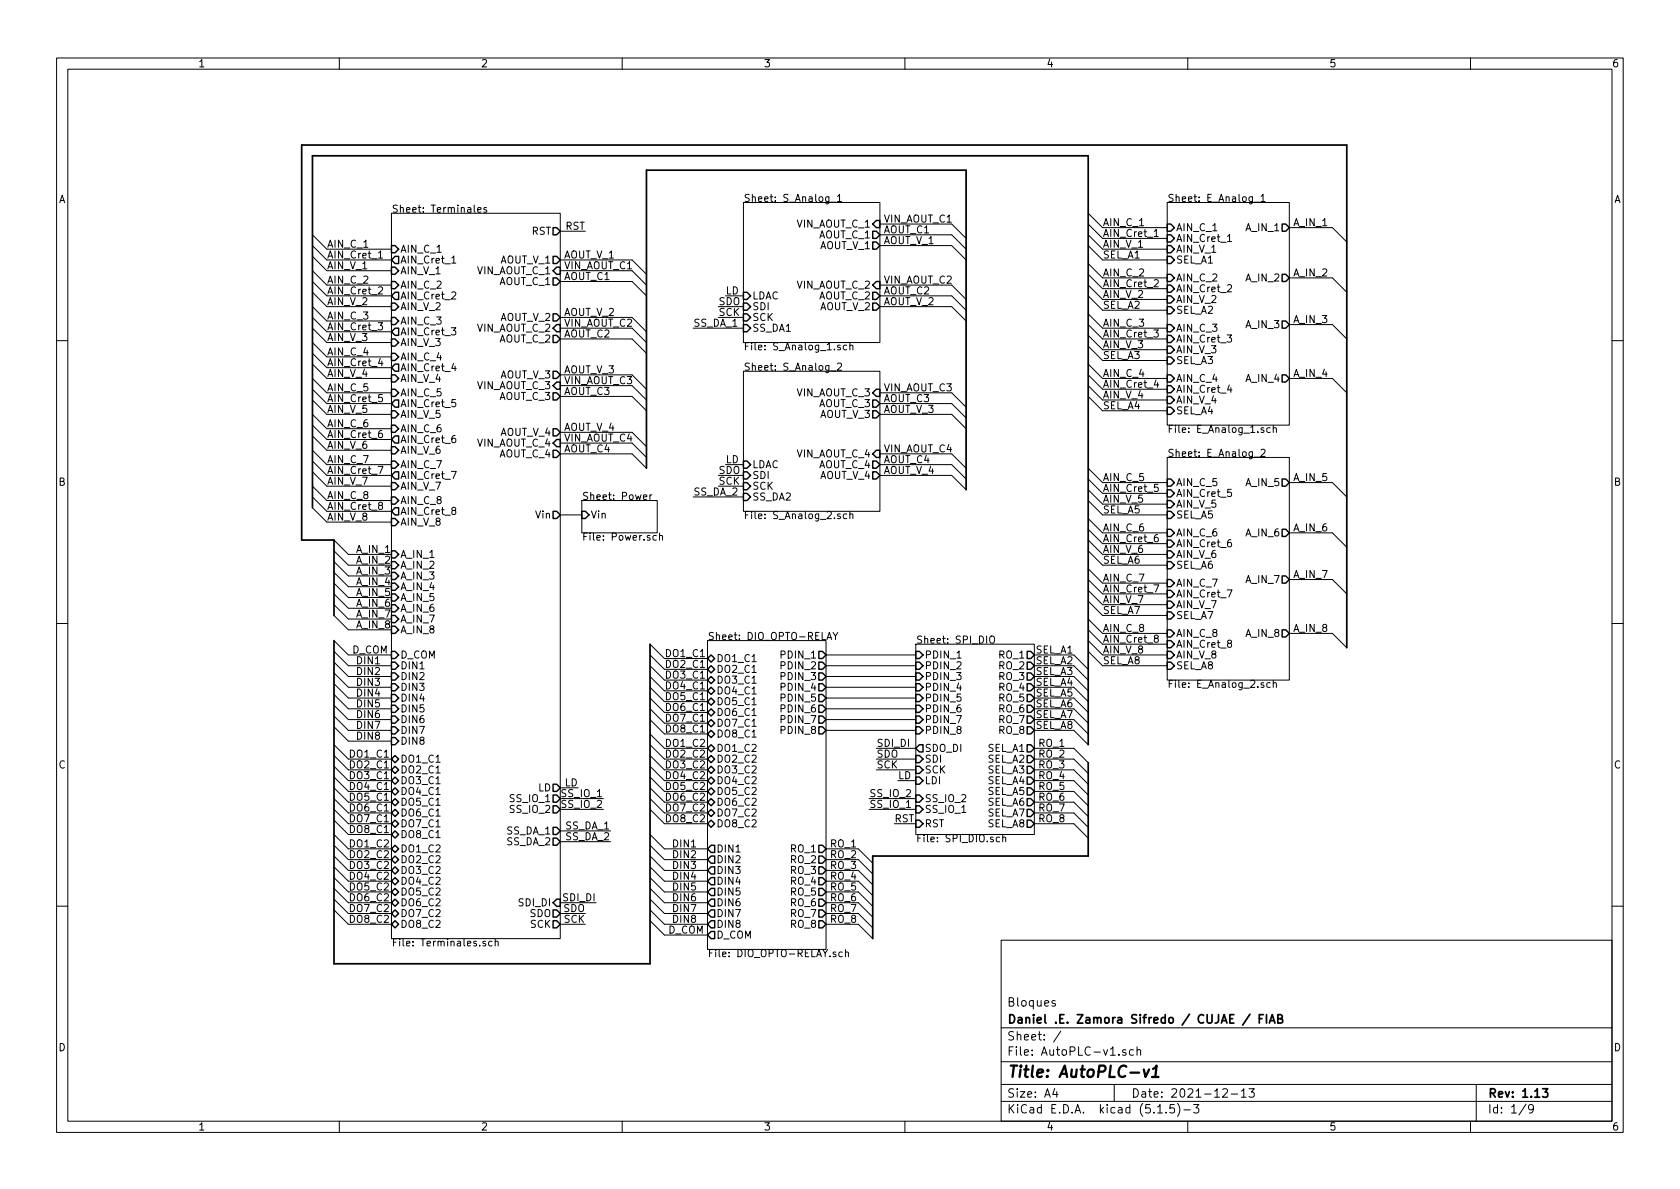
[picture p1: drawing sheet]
EESchema Schematic File Version 4
EELAYER 30 0
EELAYER END
$Descr A4 11693 8268
encoding utf-8
Sheet 1 9
Title "AutoPLC-v1 "
Date "2021-12-13"
Rev "1.13"
Comp "Daniel .E. Zamora Sifredo / CUJAE / FIAB"
Comment1 "Bloques"
Comment2 ""
Comment3 ""
Comment4 ""
$EndDescr
Entry Wire Line
	2175 1625 2275 1725
Entry Wire Line
	2175 1700 2275 1800
Entry Wire Line
	2175 1775 2275 1875
Wire Wire Line
	2275 1725 2725 1725
Wire Wire Line
	2275 1800 2725 1800
Wire Wire Line
	2275 1875 2725 1875
Text Label 2275 1725 0    50   ~ 0
AIN_C_1
Text Label 2275 1800 0    50   ~ 0
AIN_Cret_1
Text Label 2275 1875 0    50   ~ 0
AIN_V_1
Entry Wire Line
	2175 1875 2275 1975
Entry Wire Line
	2175 1950 2275 2050
Entry Wire Line
	2175 2025 2275 2125
Wire Wire Line
	2275 1975 2725 1975
Wire Wire Line
	2275 2050 2725 2050
Text Label 2275 1975 0    50   ~ 0
AIN_C_2
Text Label 2275 2050 0    50   ~ 0
AIN_Cret_2
Text Label 2275 2125 0    50   ~ 0
AIN_V_2
Wire Wire Line
	2275 2125 2725 2125
Entry Wire Line
	2175 2125 2275 2225
Entry Wire Line
	2175 2200 2275 2300
Entry Wire Line
	2175 2275 2275 2375
Wire Wire Line
	2275 2225 2725 2225
Wire Wire Line
	2275 2300 2725 2300
Text Label 2275 2225 0    50   ~ 0
AIN_C_3
Text Label 2275 2300 0    50   ~ 0
AIN_Cret_3
Text Label 2275 2375 0    50   ~ 0
AIN_V_3
Wire Wire Line
	2275 2375 2725 2375
Entry Wire Line
	2175 2375 2275 2475
Entry Wire Line
	2175 2450 2275 2550
Entry Wire Line
	2175 2525 2275 2625
Wire Wire Line
	2275 2475 2725 2475
Wire Wire Line
	2275 2550 2725 2550
Wire Wire Line
	2275 2625 2725 2625
Text Label 2275 2475 0    50   ~ 0
AIN_C_4
Text Label 2275 2550 0    50   ~ 0
AIN_Cret_4
Text Label 2275 2625 0    50   ~ 0
AIN_V_4
Entry Wire Line
	2175 2625 2275 2725
Entry Wire Line
	2175 2700 2275 2800
Entry Wire Line
	2175 2775 2275 2875
Wire Wire Line
	2275 2725 2725 2725
Wire Wire Line
	2275 2800 2725 2800
Wire Wire Line
	2275 2875 2725 2875
Text Label 2275 2725 0    50   ~ 0
AIN_C_5
Text Label 2275 2800 0    50   ~ 0
AIN_Cret_5
Text Label 2275 2875 0    50   ~ 0
AIN_V_5
Entry Wire Line
	2175 2875 2275 2975
Entry Wire Line
	2175 2950 2275 3050
Entry Wire Line
	2175 3025 2275 3125
Wire Wire Line
	2275 2975 2725 2975
Wire Wire Line
	2275 3050 2725 3050
Wire Wire Line
	2275 3125 2725 3125
Text Label 2275 2975 0    50   ~ 0
AIN_C_6
Text Label 2275 3050 0    50   ~ 0
AIN_Cret_6
Text Label 2275 3125 0    50   ~ 0
AIN_V_6
Entry Wire Line
	2175 3125 2275 3225
Entry Wire Line
	2175 3200 2275 3300
Entry Wire Line
	2175 3275 2275 3375
Wire Wire Line
	2275 3225 2725 3225
Wire Wire Line
	2275 3300 2725 3300
Wire Wire Line
	2275 3375 2725 3375
Text Label 2275 3225 0    50   ~ 0
AIN_C_7
Text Label 2275 3300 0    50   ~ 0
AIN_Cret_7
Text Label 2275 3375 0    50   ~ 0
AIN_V_7
Entry Wire Line
	2175 3375 2275 3475
Entry Wire Line
	2175 3450 2275 3550
Entry Wire Line
	2175 3525 2275 3625
Wire Wire Line
	2275 3475 2725 3475
Wire Wire Line
	2275 3550 2725 3550
Wire Wire Line
	2275 3625 2725 3625
Text Label 2275 3475 0    50   ~ 0
AIN_C_8
Text Label 2275 3550 0    50   ~ 0
AIN_Cret_8
Text Label 2275 3625 0    50   ~ 0
AIN_V_8
$Sheet
S 5175 1400 950  975 
U 61A6B0B8
F0 "S_Analog_1" 50
F1 "S_Analog_1.sch" 50
F2 "VIN_AOUT_C_1" I R 6125 1550 50 
F3 "AOUT_C_1" O R 6125 1625 50 
F4 "AOUT_V_1" O R 6125 1700 50 
F5 "VIN_AOUT_C_2" I R 6125 1975 50 
F6 "AOUT_C_2" O R 6125 2050 50 
F7 "AOUT_V_2" O R 6125 2125 50 
F8 "SS_DA1" I L 5175 2275 50 
F9 "SCK" I L 5175 2200 50 
F10 "LDAC" I L 5175 2050 50 
F11 "SDI" I L 5175 2125 50 
$EndSheet
$Sheet
S 5175 2575 950  975 
U 61E1D67A
F0 "S_Analog_2" 50
F1 "S_Analog_2.sch" 50
F2 "VIN_AOUT_C_3" I R 6125 2725 50 
F3 "AOUT_C_3" O R 6125 2800 50 
F4 "AOUT_V_3" O R 6125 2875 50 
F5 "VIN_AOUT_C_4" I R 6125 3150 50 
F6 "AOUT_C_4" O R 6125 3225 50 
F7 "AOUT_V_4" O R 6125 3300 50 
F8 "SS_DA2" I L 5175 3450 50 
F9 "SCK" I L 5175 3375 50 
F10 "LDAC" I L 5175 3225 50 
F11 "SDI" I L 5175 3300 50 
$EndSheet
Wire Wire Line
	6125 1625 6625 1625
Wire Wire Line
	6125 1700 6625 1700
Text Label 6150 1550 0    50   ~ 0
VIN_AOUT_C1
Text Label 6150 1625 0    50   ~ 0
AOUT_C1
Text Label 6150 1700 0    50   ~ 0
AOUT_V_1
Entry Wire Line
	6625 1625 6725 1725
Entry Wire Line
	6625 1700 6725 1800
Wire Wire Line
	6125 1550 6625 1550
Entry Wire Line
	6625 1550 6725 1650
Wire Wire Line
	6125 2050 6625 2050
Wire Wire Line
	6125 2125 6625 2125
Text Label 6150 1975 0    50   ~ 0
VIN_AOUT_C2
Text Label 6150 2050 0    50   ~ 0
AOUT_C2
Text Label 6150 2125 0    50   ~ 0
AOUT_V_2
Entry Wire Line
	6625 2050 6725 2150
Entry Wire Line
	6625 2125 6725 2225
Wire Wire Line
	6125 1975 6625 1975
Entry Wire Line
	6625 1975 6725 2075
Wire Wire Line
	6125 2800 6625 2800
Wire Wire Line
	6125 2875 6625 2875
Text Label 6150 2725 0    50   ~ 0
VIN_AOUT_C3
Text Label 6150 2800 0    50   ~ 0
AOUT_C3
Text Label 6150 2875 0    50   ~ 0
AOUT_V_3
Entry Wire Line
	6625 2800 6725 2900
Entry Wire Line
	6625 2875 6725 2975
Wire Wire Line
	6125 2725 6625 2725
Entry Wire Line
	6625 2725 6725 2825
Wire Wire Line
	6125 3225 6625 3225
Wire Wire Line
	6125 3300 6625 3300
Text Label 6150 3150 0    50   ~ 0
VIN_AOUT_C4
Text Label 6150 3225 0    50   ~ 0
AOUT_C4
Text Label 6150 3300 0    50   ~ 0
AOUT_V_4
Entry Wire Line
	6625 3225 6725 3325
Entry Wire Line
	6625 3300 6725 3400
Wire Wire Line
	6125 3150 6625 3150
Entry Wire Line
	6625 3150 6725 3250
Wire Wire Line
	3900 1875 4400 1875
Wire Wire Line
	3900 1950 4400 1950
Text Label 3925 1875 0    50   ~ 0
VIN_AOUT_C1
Text Label 3925 1950 0    50   ~ 0
AOUT_C1
Text Label 3925 1800 0    50   ~ 0
AOUT_V_1
Entry Wire Line
	4400 1875 4500 1975
Entry Wire Line
	4400 1950 4500 2050
Wire Wire Line
	3900 1800 4400 1800
Entry Wire Line
	4400 1800 4500 1900
Wire Wire Line
	3900 2275 4400 2275
Wire Wire Line
	3900 2350 4400 2350
Text Label 3925 2275 0    50   ~ 0
VIN_AOUT_C2
Text Label 3925 2350 0    50   ~ 0
AOUT_C2
Text Label 3925 2200 0    50   ~ 0
AOUT_V_2
Entry Wire Line
	4400 2275 4500 2375
Entry Wire Line
	4400 2350 4500 2450
Wire Wire Line
	3900 2200 4400 2200
Entry Wire Line
	4400 2200 4500 2300
Wire Wire Line
	3900 2675 4400 2675
Wire Wire Line
	3900 2750 4400 2750
Text Label 3925 2675 0    50   ~ 0
VIN_AOUT_C3
Text Label 3925 2750 0    50   ~ 0
AOUT_C3
Text Label 3925 2600 0    50   ~ 0
AOUT_V_3
Entry Wire Line
	4400 2675 4500 2775
Entry Wire Line
	4400 2750 4500 2850
Wire Wire Line
	3900 2600 4400 2600
Entry Wire Line
	4400 2600 4500 2700
Wire Wire Line
	3900 3075 4400 3075
Wire Wire Line
	3900 3150 4400 3150
Text Label 3925 3075 0    50   ~ 0
VIN_AOUT_C4
Text Label 3925 3150 0    50   ~ 0
AOUT_C4
Text Label 3925 3000 0    50   ~ 0
AOUT_V_4
Entry Wire Line
	4400 3075 4500 3175
Entry Wire Line
	4400 3150 4500 3250
Wire Wire Line
	3900 3000 4400 3000
Entry Wire Line
	4400 3000 4500 3100
Wire Wire Line
	2725 4625 2425 4625
Wire Wire Line
	2725 4700 2425 4700
Wire Wire Line
	2725 4775 2425 4775
Wire Wire Line
	2725 4850 2425 4850
Wire Wire Line
	2725 4925 2425 4925
Wire Wire Line
	2725 5000 2425 5000
Wire Wire Line
	2725 5075 2425 5075
Wire Wire Line
	2725 5150 2425 5150
Text Label 2475 4625 0    50   ~ 0
DIN1
Text Label 2475 4700 0    50   ~ 0
DIN2
Text Label 2475 4775 0    50   ~ 0
DIN3
Text Label 2475 4850 0    50   ~ 0
DIN4
Text Label 2475 4925 0    50   ~ 0
DIN5
Text Label 2475 5000 0    50   ~ 0
DIN6
Text Label 2475 5075 0    50   ~ 0
DIN7
Text Label 2475 5150 0    50   ~ 0
DIN8
Entry Wire Line
	2325 4525 2425 4625
Entry Wire Line
	2325 4600 2425 4700
Entry Wire Line
	2325 4675 2425 4775
Entry Wire Line
	2325 4750 2425 4850
Entry Wire Line
	2325 4825 2425 4925
Entry Wire Line
	2325 4900 2425 5000
Entry Wire Line
	2325 4975 2425 5075
Entry Wire Line
	2325 5050 2425 5150
Wire Wire Line
	2725 5275 2425 5275
Wire Wire Line
	2725 5350 2425 5350
Wire Wire Line
	2725 5425 2425 5425
Wire Wire Line
	2725 5500 2425 5500
Wire Wire Line
	2725 5575 2425 5575
Wire Wire Line
	2725 5650 2425 5650
Wire Wire Line
	2725 5725 2425 5725
Wire Wire Line
	2725 5800 2425 5800
Text Label 2425 5275 0    50   ~ 0
DO1_C1
Text Label 2425 5350 0    50   ~ 0
DO2_C1
Text Label 2425 5425 0    50   ~ 0
DO3_C1
Text Label 2425 5500 0    50   ~ 0
DO4_C1
Text Label 2425 5575 0    50   ~ 0
DO5_C1
Text Label 2425 5650 0    50   ~ 0
DO6_C1
Text Label 2425 5725 0    50   ~ 0
DO7_C1
Text Label 2425 5800 0    50   ~ 0
DO8_C1
Entry Wire Line
	2325 5175 2425 5275
Entry Wire Line
	2325 5250 2425 5350
Entry Wire Line
	2325 5325 2425 5425
Entry Wire Line
	2325 5400 2425 5500
Entry Wire Line
	2325 5475 2425 5575
Entry Wire Line
	2325 5550 2425 5650
Entry Wire Line
	2325 5625 2425 5725
Entry Wire Line
	2325 5700 2425 5800
Wire Wire Line
	2725 5900 2425 5900
Wire Wire Line
	2725 5975 2425 5975
Wire Wire Line
	2725 6050 2425 6050
Wire Wire Line
	2725 6125 2425 6125
Wire Wire Line
	2725 6200 2425 6200
Wire Wire Line
	2725 6275 2425 6275
Wire Wire Line
	2725 6350 2425 6350
Wire Wire Line
	2725 6425 2425 6425
Text Label 2425 5900 0    50   ~ 0
DO1_C2
Text Label 2425 5975 0    50   ~ 0
DO2_C2
Text Label 2425 6050 0    50   ~ 0
DO3_C2
Text Label 2425 6125 0    50   ~ 0
DO4_C2
Text Label 2425 6200 0    50   ~ 0
DO5_C2
Text Label 2425 6275 0    50   ~ 0
DO6_C2
Text Label 2425 6350 0    50   ~ 0
DO7_C2
Text Label 2425 6425 0    50   ~ 0
DO8_C2
Entry Wire Line
	2325 5800 2425 5900
Entry Wire Line
	2325 5875 2425 5975
Entry Wire Line
	2325 5950 2425 6050
Entry Wire Line
	2325 6025 2425 6125
Entry Wire Line
	2325 6100 2425 6200
Entry Wire Line
	2325 6175 2425 6275
Entry Wire Line
	2325 6250 2425 6350
Entry Wire Line
	2325 6325 2425 6425
Wire Wire Line
	3900 5475 4025 5475
Wire Wire Line
	3900 6350 4075 6350
Wire Wire Line
	3900 6425 4075 6425
Text Label 4025 5475 2    50   ~ 0
LD
Text Label 4200 5550 2    50   ~ 0
SS_IO_1
Text Label 4200 5625 2    50   ~ 0
SS_IO_2
Wire Wire Line
	3900 5550 4200 5550
Wire Wire Line
	3900 5625 4200 5625
Text Label 4150 6275 2    50   ~ 0
SDI_DI
Text Label 4075 6350 2    50   ~ 0
SDO
Text Label 4075 6425 2    50   ~ 0
SCK
Wire Wire Line
	2725 3850 2425 3850
Wire Wire Line
	2725 3925 2425 3925
Wire Wire Line
	2725 4000 2425 4000
Wire Wire Line
	2725 4075 2425 4075
Wire Wire Line
	2725 4150 2425 4150
Wire Wire Line
	2725 4225 2425 4225
Wire Wire Line
	2725 4300 2425 4300
Wire Wire Line
	2725 4375 2425 4375
Entry Wire Line
	2325 3750 2425 3850
Entry Wire Line
	2325 3825 2425 3925
Entry Wire Line
	2325 3900 2425 4000
Entry Wire Line
	2325 3975 2425 4075
Entry Wire Line
	2325 4050 2425 4150
Entry Wire Line
	2325 4125 2425 4225
Entry Wire Line
	2325 4200 2425 4300
Entry Wire Line
	2325 4275 2425 4375
Text Label 2725 3850 2    50   ~ 0
A_IN_1
Text Label 2725 3925 2    50   ~ 0
A_IN_2
Text Label 2725 4000 2    50   ~ 0
A_IN_3
Text Label 2725 4075 2    50   ~ 0
A_IN_4
Text Label 2725 4150 2    50   ~ 0
A_IN_5
Text Label 2725 4225 2    50   ~ 0
A_IN_6
Text Label 2725 4300 2    50   ~ 0
A_IN_7
Text Label 2725 4375 2    50   ~ 0
A_IN_8
Wire Bus Line
	4500 1175 6725 1175
Text Label 4075 1600 2    50   ~ 0
RST
Wire Wire Line
	3900 1600 4075 1600
Wire Bus Line
	2100 1000 2100 3750
Wire Bus Line
	2100 3750 2325 3750
Wire Bus Line
	4525 6700 2325 6700
$Sheet
S 4925 4450 825  2150
U 626D67D0
F0 "DIO_OPTO-RELAY" 50
F1 "DIO_OPTO-RELAY.sch" 50
F2 "PDIN_1" O R 5750 4550 50 
F3 "PDIN_2" O R 5750 4625 50 
F4 "PDIN_3" O R 5750 4700 50 
F5 "PDIN_4" O R 5750 4775 50 
F6 "PDIN_5" O R 5750 4850 50 
F7 "PDIN_6" O R 5750 4925 50 
F8 "PDIN_7" O R 5750 5000 50 
F9 "PDIN_8" O R 5750 5075 50 
F10 "DIN1" O L 4925 5900 50 
F11 "DIN2" O L 4925 5975 50 
F12 "DIN3" O L 4925 6050 50 
F13 "DIN4" O L 4925 6125 50 
F14 "DIN5" O L 4925 6200 50 
F15 "DIN6" O L 4925 6275 50 
F16 "DIN7" O L 4925 6350 50 
F17 "DIN8" O L 4925 6425 50 
F18 "RO_1" O R 5750 5900 50 
F19 "RO_2" O R 5750 5975 50 
F20 "RO_3" O R 5750 6050 50 
F21 "RO_4" O R 5750 6125 50 
F22 "RO_5" O R 5750 6200 50 
F23 "RO_6" O R 5750 6275 50 
F24 "RO_7" O R 5750 6350 50 
F25 "RO_8" O R 5750 6425 50 
F26 "DO1_C1" B L 4925 4575 50 
F27 "DO1_C2" B L 4925 5200 50 
F28 "DO2_C1" B L 4925 4650 50 
F29 "DO2_C2" B L 4925 5275 50 
F30 "DO3_C1" B L 4925 4725 50 
F31 "DO3_C2" B L 4925 5350 50 
F32 "DO4_C1" B L 4925 4800 50 
F33 "DO4_C2" B L 4925 5425 50 
F34 "DO5_C1" B L 4925 4875 50 
F35 "DO5_C2" B L 4925 5500 50 
F36 "DO6_C1" B L 4925 4950 50 
F37 "DO6_C2" B L 4925 5575 50 
F38 "DO7_C1" B L 4925 5025 50 
F39 "DO7_C2" B L 4925 5650 50 
F40 "DO8_C1" B L 4925 5100 50 
F41 "DO8_C2" B L 4925 5725 50 
F42 "D_COM" O L 4925 6500 50 
$EndSheet
Wire Wire Line
	4925 4575 4625 4575
Wire Wire Line
	4925 4650 4625 4650
Wire Wire Line
	4925 4725 4625 4725
Wire Wire Line
	4925 4800 4625 4800
Wire Wire Line
	4925 4875 4625 4875
Wire Wire Line
	4925 4950 4625 4950
Wire Wire Line
	4925 5025 4625 5025
Wire Wire Line
	4925 5100 4625 5100
Text Label 4625 4575 0    50   ~ 0
DO1_C1
Text Label 4625 4650 0    50   ~ 0
DO2_C1
Text Label 4625 4725 0    50   ~ 0
DO3_C1
Text Label 4625 4800 0    50   ~ 0
DO4_C1
Text Label 4625 4875 0    50   ~ 0
DO5_C1
Text Label 4625 4950 0    50   ~ 0
DO6_C1
Text Label 4625 5025 0    50   ~ 0
DO7_C1
Text Label 4625 5100 0    50   ~ 0
DO8_C1
Entry Wire Line
	4525 4475 4625 4575
Entry Wire Line
	4525 4550 4625 4650
Entry Wire Line
	4525 4625 4625 4725
Entry Wire Line
	4525 4700 4625 4800
Entry Wire Line
	4525 4775 4625 4875
Entry Wire Line
	4525 4850 4625 4950
Entry Wire Line
	4525 4925 4625 5025
Entry Wire Line
	4525 5000 4625 5100
Wire Wire Line
	4925 5200 4625 5200
Wire Wire Line
	4925 5275 4625 5275
Wire Wire Line
	4925 5350 4625 5350
Wire Wire Line
	4925 5425 4625 5425
Wire Wire Line
	4925 5500 4625 5500
Wire Wire Line
	4925 5575 4625 5575
Wire Wire Line
	4925 5650 4625 5650
Wire Wire Line
	4925 5725 4625 5725
Text Label 4625 5200 0    50   ~ 0
DO1_C2
Text Label 4625 5275 0    50   ~ 0
DO2_C2
Text Label 4625 5350 0    50   ~ 0
DO3_C2
Text Label 4625 5425 0    50   ~ 0
DO4_C2
Text Label 4625 5500 0    50   ~ 0
DO5_C2
Text Label 4625 5575 0    50   ~ 0
DO6_C2
Text Label 4625 5650 0    50   ~ 0
DO7_C2
Text Label 4625 5725 0    50   ~ 0
DO8_C2
Entry Wire Line
	4525 5100 4625 5200
Entry Wire Line
	4525 5175 4625 5275
Entry Wire Line
	4525 5250 4625 5350
Entry Wire Line
	4525 5325 4625 5425
Entry Wire Line
	4525 5400 4625 5500
Entry Wire Line
	4525 5475 4625 5575
Entry Wire Line
	4525 5550 4625 5650
Entry Wire Line
	4525 5625 4625 5725
Wire Wire Line
	4925 5900 4625 5900
Wire Wire Line
	4925 5975 4625 5975
Wire Wire Line
	4925 6050 4625 6050
Wire Wire Line
	4925 6125 4625 6125
Wire Wire Line
	4925 6200 4625 6200
Wire Wire Line
	4925 6275 4625 6275
Wire Wire Line
	4925 6350 4625 6350
Wire Wire Line
	4925 6425 4625 6425
Text Label 4675 5900 0    50   ~ 0
DIN1
Text Label 4675 5975 0    50   ~ 0
DIN2
Text Label 4675 6050 0    50   ~ 0
DIN3
Text Label 4675 6125 0    50   ~ 0
DIN4
Text Label 4675 6200 0    50   ~ 0
DIN5
Text Label 4675 6275 0    50   ~ 0
DIN6
Text Label 4675 6350 0    50   ~ 0
DIN7
Text Label 4675 6425 0    50   ~ 0
DIN8
Entry Wire Line
	4525 5800 4625 5900
Entry Wire Line
	4525 5875 4625 5975
Entry Wire Line
	4525 5950 4625 6050
Entry Wire Line
	4525 6025 4625 6125
Entry Wire Line
	4525 6100 4625 6200
Entry Wire Line
	4525 6175 4625 6275
Entry Wire Line
	4525 6250 4625 6350
Entry Wire Line
	4525 6325 4625 6425
Entry Wire Line
	7575 1475 7675 1575
Entry Wire Line
	7575 1625 7675 1725
Entry Wire Line
	7575 1700 7675 1800
Wire Wire Line
	7675 1575 8125 1575
Wire Wire Line
	7675 1725 8125 1725
Wire Wire Line
	7675 1800 8125 1800
Text Label 7675 1575 0    50   ~ 0
AIN_C_1
Text Label 7675 1650 0    50   ~ 0
AIN_Cret_1
Text Label 7675 1725 0    50   ~ 0
AIN_V_1
Text Label 7675 1800 0    50   ~ 0
SEL_A1
Entry Wire Line
	7575 1825 7675 1925
Entry Wire Line
	7575 1900 7675 2000
Entry Wire Line
	7575 1975 7675 2075
Entry Wire Line
	7575 2050 7675 2150
Wire Wire Line
	7675 1925 8125 1925
Wire Wire Line
	7675 2000 8125 2000
Wire Wire Line
	7675 2075 8125 2075
Wire Wire Line
	7675 2150 8125 2150
Text Label 7675 1925 0    50   ~ 0
AIN_C_2
Text Label 7675 2000 0    50   ~ 0
AIN_Cret_2
Text Label 7675 2075 0    50   ~ 0
AIN_V_2
Text Label 7675 2150 0    50   ~ 0
SEL_A2
Entry Wire Line
	7575 2175 7675 2275
Entry Wire Line
	7575 2250 7675 2350
Entry Wire Line
	7575 2325 7675 2425
Entry Wire Line
	7575 2400 7675 2500
Wire Wire Line
	7675 2275 8125 2275
Wire Wire Line
	7675 2350 8125 2350
Wire Wire Line
	7675 2425 8125 2425
Wire Wire Line
	7675 2500 8125 2500
Text Label 7675 2275 0    50   ~ 0
AIN_C_3
Text Label 7675 2350 0    50   ~ 0
AIN_Cret_3
Text Label 7675 2425 0    50   ~ 0
AIN_V_3
Text Label 7675 2500 0    50   ~ 0
SEL_A3
Entry Wire Line
	7575 2525 7675 2625
Entry Wire Line
	7575 2600 7675 2700
Entry Wire Line
	7575 2675 7675 2775
Entry Wire Line
	7575 2750 7675 2850
Wire Wire Line
	7675 2625 8125 2625
Wire Wire Line
	7675 2700 8125 2700
Wire Wire Line
	7675 2775 8125 2775
Wire Wire Line
	7675 2850 8125 2850
Text Label 7675 2625 0    50   ~ 0
AIN_C_4
Text Label 7675 2700 0    50   ~ 0
AIN_Cret_4
Text Label 7675 2775 0    50   ~ 0
AIN_V_4
Text Label 7675 2850 0    50   ~ 0
SEL_A4
Entry Wire Line
	7575 3250 7675 3350
Entry Wire Line
	7575 3325 7675 3425
Entry Wire Line
	7575 3400 7675 3500
Entry Wire Line
	7575 3475 7675 3575
Wire Wire Line
	7675 3350 8125 3350
Wire Wire Line
	7675 3425 8125 3425
Wire Wire Line
	7675 3500 8125 3500
Wire Wire Line
	7675 3575 8125 3575
Text Label 7675 3350 0    50   ~ 0
AIN_C_5
Text Label 7675 3425 0    50   ~ 0
AIN_Cret_5
Text Label 7675 3500 0    50   ~ 0
AIN_V_5
Text Label 7675 3575 0    50   ~ 0
SEL_A5
Entry Wire Line
	7575 3600 7675 3700
Entry Wire Line
	7575 3675 7675 3775
Entry Wire Line
	7575 3750 7675 3850
Entry Wire Line
	7575 3825 7675 3925
Wire Wire Line
	7675 3700 8125 3700
Wire Wire Line
	7675 3775 8125 3775
Wire Wire Line
	7675 3850 8125 3850
Wire Wire Line
	7675 3925 8125 3925
Text Label 7675 3700 0    50   ~ 0
AIN_C_6
Text Label 7675 3775 0    50   ~ 0
AIN_Cret_6
Text Label 7675 3850 0    50   ~ 0
AIN_V_6
Text Label 7675 3925 0    50   ~ 0
SEL_A6
Entry Wire Line
	7575 3950 7675 4050
Entry Wire Line
	7575 4025 7675 4125
Entry Wire Line
	7575 4100 7675 4200
Entry Wire Line
	7575 4175 7675 4275
Wire Wire Line
	7675 4050 8125 4050
Wire Wire Line
	7675 4125 8125 4125
Wire Wire Line
	7675 4200 8125 4200
Wire Wire Line
	7675 4275 8125 4275
Text Label 7675 4050 0    50   ~ 0
AIN_C_7
Text Label 7675 4125 0    50   ~ 0
AIN_Cret_7
Text Label 7675 4200 0    50   ~ 0
AIN_V_7
Text Label 7675 4275 0    50   ~ 0
SEL_A7
Entry Wire Line
	7575 4300 7675 4400
Entry Wire Line
	7575 4375 7675 4475
Entry Wire Line
	7575 4450 7675 4550
Entry Wire Line
	7575 4525 7675 4625
Wire Wire Line
	7675 4400 8125 4400
Wire Wire Line
	7675 4475 8125 4475
Wire Wire Line
	7675 4550 8125 4550
Wire Wire Line
	7675 4625 8125 4625
Text Label 7675 4400 0    50   ~ 0
AIN_C_8
Text Label 7675 4475 0    50   ~ 0
AIN_Cret_8
Text Label 7675 4550 0    50   ~ 0
AIN_V_8
Text Label 7675 4625 0    50   ~ 0
SEL_A8
Entry Wire Line
	9275 1575 9375 1675
Entry Wire Line
	9275 1925 9375 2025
Entry Wire Line
	9275 2250 9375 2350
Entry Wire Line
	9275 2625 9375 2725
Wire Wire Line
	9275 1575 8975 1575
Wire Wire Line
	9275 1925 8975 1925
Wire Wire Line
	9275 2250 8975 2250
Text Label 9000 1575 0    50   ~ 0
A_IN_1
Text Label 9000 1925 0    50   ~ 0
A_IN_2
Text Label 9000 2250 0    50   ~ 0
A_IN_3
Text Label 9000 2625 0    50   ~ 0
A_IN_4
Entry Wire Line
	9275 3350 9375 3450
Entry Wire Line
	9275 3700 9375 3800
Entry Wire Line
	9275 4025 9375 4125
Wire Wire Line
	9275 3350 8975 3350
Wire Wire Line
	9275 3700 8975 3700
Wire Wire Line
	9275 4025 8975 4025
Text Label 9000 3350 0    50   ~ 0
A_IN_5
Text Label 9000 3700 0    50   ~ 0
A_IN_6
Text Label 9000 4025 0    50   ~ 0
A_IN_7
Wire Wire Line
	8975 2625 9275 2625
Entry Wire Line
	9275 4400 9375 4500
Wire Wire Line
	9275 4400 8975 4400
Text Label 9000 4400 0    50   ~ 0
A_IN_8
Wire Wire Line
	7675 1650 8125 1650
Entry Wire Line
	7575 1550 7675 1650
$Sheet
S 8125 1400 850  1550
U 6187807D
F0 "E_Analog_1" 50
F1 "E_Analog_1.sch" 50
F2 "AIN_C_2" I L 8125 1925 50 
F3 "AIN_Cret_2" I L 8125 2000 50 
F4 "AIN_V_2" I L 8125 2075 50 
F5 "SEL_A2" I L 8125 2150 50 
F6 "AIN_C_1" I L 8125 1575 50 
F7 "AIN_Cret_1" I L 8125 1650 50 
F8 "AIN_V_1" I L 8125 1725 50 
F9 "SEL_A1" I L 8125 1800 50 
F10 "AIN_C_4" I L 8125 2625 50 
F11 "AIN_Cret_4" I L 8125 2700 50 
F12 "AIN_V_4" I L 8125 2775 50 
F13 "SEL_A4" I L 8125 2850 50 
F14 "AIN_C_3" I L 8125 2275 50 
F15 "AIN_Cret_3" I L 8125 2350 50 
F16 "AIN_V_3" I L 8125 2425 50 
F17 "SEL_A3" I L 8125 2500 50 
F18 "A_IN_1" O R 8975 1575 50 
F19 "A_IN_2" O R 8975 1925 50 
F20 "A_IN_3" O R 8975 2250 50 
F21 "A_IN_4" O R 8975 2625 50 
$EndSheet
$Sheet
S 8125 3175 850  1550
U 61A00B84
F0 "E_Analog_2" 50
F1 "E_Analog_2.sch" 50
F2 "AIN_C_6" I L 8125 3700 50 
F3 "AIN_Cret_6" I L 8125 3775 50 
F4 "AIN_V_6" I L 8125 3850 50 
F5 "SEL_A6" I L 8125 3925 50 
F6 "AIN_C_5" I L 8125 3350 50 
F7 "AIN_Cret_5" I L 8125 3425 50 
F8 "AIN_V_5" I L 8125 3500 50 
F9 "SEL_A5" I L 8125 3575 50 
F10 "AIN_C_8" I L 8125 4400 50 
F11 "AIN_Cret_8" I L 8125 4475 50 
F12 "AIN_V_8" I L 8125 4550 50 
F13 "SEL_A8" I L 8125 4625 50 
F14 "AIN_C_7" I L 8125 4050 50 
F15 "AIN_Cret_7" I L 8125 4125 50 
F16 "AIN_V_7" I L 8125 4200 50 
F17 "SEL_A7" I L 8125 4275 50 
F18 "A_IN_5" O R 8975 3350 50 
F19 "A_IN_6" O R 8975 3700 50 
F20 "A_IN_7" O R 8975 4025 50 
F21 "A_IN_8" O R 8975 4400 50 
$EndSheet
Text Label 7475 5075 2    50   ~ 0
SEL_A8
Wire Wire Line
	7475 5075 7200 5075
Entry Wire Line
	7575 5175 7475 5075
Text Label 7475 5000 2    50   ~ 0
SEL_A7
Wire Wire Line
	7475 5000 7200 5000
Entry Wire Line
	7575 5100 7475 5000
Text Label 7475 4925 2    50   ~ 0
SEL_A6
Wire Wire Line
	7475 4925 7200 4925
Entry Wire Line
	7575 5025 7475 4925
Text Label 7475 4850 2    50   ~ 0
SEL_A5
Wire Wire Line
	7475 4850 7200 4850
Entry Wire Line
	7575 4950 7475 4850
Text Label 7475 4775 2    50   ~ 0
SEL_A4
Wire Wire Line
	7475 4775 7200 4775
Entry Wire Line
	7575 4875 7475 4775
Text Label 7475 4700 2    50   ~ 0
SEL_A3
Wire Wire Line
	7475 4700 7200 4700
Entry Wire Line
	7575 4800 7475 4700
Text Label 7475 4625 2    50   ~ 0
SEL_A2
Wire Wire Line
	7475 4625 7200 4625
Entry Wire Line
	7575 4725 7475 4625
Text Label 7475 4550 2    50   ~ 0
SEL_A1
Wire Wire Line
	7475 4550 7200 4550
Entry Wire Line
	7575 4650 7475 4550
Entry Wire Line
	7575 5825 7475 5725
Entry Wire Line
	7575 5750 7475 5650
Entry Wire Line
	7575 5675 7475 5575
Entry Wire Line
	7575 5600 7475 5500
Entry Wire Line
	7575 5525 7475 5425
Entry Wire Line
	7575 5450 7475 5350
Entry Wire Line
	7575 5375 7475 5275
Entry Wire Line
	7575 5300 7475 5200
Text Label 7225 5200 0    50   ~ 0
RO_1
Text Label 7225 5275 0    50   ~ 0
RO_2
Text Label 7225 5350 0    50   ~ 0
RO_3
Text Label 7225 5425 0    50   ~ 0
RO_4
Text Label 7225 5500 0    50   ~ 0
RO_5
Text Label 7225 5575 0    50   ~ 0
RO_6
Text Label 7225 5650 0    50   ~ 0
RO_7
Text Label 7225 5725 0    50   ~ 0
RO_8
Wire Bus Line
	7575 1075 2175 1075
Wire Wire Line
	7200 5200 7475 5200
Wire Wire Line
	7200 5275 7475 5275
Wire Wire Line
	7200 5350 7475 5350
Wire Wire Line
	7200 5425 7475 5425
Wire Wire Line
	7200 5500 7475 5500
Wire Wire Line
	7200 5575 7475 5575
Wire Wire Line
	7200 5650 7475 5650
Wire Wire Line
	7200 5725 7475 5725
Wire Bus Line
	9375 1000 2100 1000
Entry Wire Line
	6075 6525 5975 6425
Entry Wire Line
	6075 6450 5975 6350
Entry Wire Line
	6075 6375 5975 6275
Entry Wire Line
	6075 6300 5975 6200
Entry Wire Line
	6075 6225 5975 6125
Entry Wire Line
	6075 6150 5975 6050
Entry Wire Line
	6075 6075 5975 5975
Entry Wire Line
	6075 6000 5975 5900
Text Label 5775 5900 0    50   ~ 0
RO_1
Text Label 5775 5975 0    50   ~ 0
RO_2
Text Label 5775 6050 0    50   ~ 0
RO_3
Text Label 5775 6125 0    50   ~ 0
RO_4
Text Label 5775 6200 0    50   ~ 0
RO_5
Text Label 5775 6275 0    50   ~ 0
RO_6
Text Label 5775 6350 0    50   ~ 0
RO_7
Text Label 5775 6425 0    50   ~ 0
RO_8
Wire Wire Line
	5750 5900 5975 5900
Wire Wire Line
	5750 5975 5975 5975
Wire Wire Line
	5750 6050 5975 6050
Wire Wire Line
	5750 6125 5975 6125
Wire Wire Line
	5750 6200 5975 6200
Wire Wire Line
	5750 6275 5975 6275
Wire Wire Line
	5750 6350 5975 6350
Wire Wire Line
	5750 6425 5975 6425
Wire Wire Line
	5750 4550 6375 4550
Wire Wire Line
	5750 4625 6375 4625
Wire Wire Line
	5750 4700 6375 4700
Wire Wire Line
	5750 4775 6375 4775
Wire Wire Line
	5750 4850 6375 4850
Wire Wire Line
	5750 4925 6375 4925
Wire Wire Line
	5750 5000 6375 5000
Wire Wire Line
	5750 5075 6375 5075
$Sheet
S 4050 3475 525  225 
U 63369C94
F0 "Power" 50
F1 "Power.sch" 50
F2 "Vin" I L 4050 3575 50 
$EndSheet
Wire Wire Line
	4925 6500 4625 6500
Entry Wire Line
	4525 6400 4625 6500
Text Label 4650 6500 0    50   ~ 0
D_COM
Wire Wire Line
	2725 4550 2425 4550
Entry Wire Line
	2325 4450 2425 4550
Text Label 2450 4550 0    50   ~ 0
D_COM
Wire Wire Line
	5175 2125 5000 2125
Wire Wire Line
	5175 2200 5000 2200
Text Label 5000 2125 0    50   ~ 0
SDO
Text Label 5000 2200 0    50   ~ 0
SCK
Wire Wire Line
	5175 3375 5000 3375
Text Label 5000 3375 0    50   ~ 0
SCK
Wire Wire Line
	5175 3300 5000 3300
Text Label 5000 3300 0    50   ~ 0
SDO
Wire Wire Line
	5175 3225 5050 3225
Text Label 5050 3225 0    50   ~ 0
LD
Wire Wire Line
	5175 2050 5050 2050
Text Label 5050 2050 0    50   ~ 0
LD
Text Label 4250 5775 2    50   ~ 0
SS_DA_1
Wire Wire Line
	3900 5775 4250 5775
Text Label 4250 5850 2    50   ~ 0
SS_DA_2
Wire Wire Line
	3900 5850 4250 5850
Text Label 4825 2275 0    50   ~ 0
SS_DA_1
Text Label 4825 3450 0    50   ~ 0
SS_DA_2
Wire Wire Line
	4825 2275 5175 2275
Wire Wire Line
	4825 3450 5175 3450
$Sheet
S 6375 4475 825  1325
U 61BB97D8
F0 "SPI_DIO" 50
F1 "SPI_DIO.sch" 50
F2 "RST" I L 6375 5725 50 
F3 "SS_IO_1" I L 6375 5625 50 
F4 "SCK" I L 6375 5350 50 
F5 "RO_1" O R 7200 4550 50 
F6 "RO_2" O R 7200 4625 50 
F7 "RO_3" O R 7200 4700 50 
F8 "RO_4" O R 7200 4775 50 
F9 "RO_5" O R 7200 4850 50 
F10 "RO_6" O R 7200 4925 50 
F11 "RO_7" O R 7200 5000 50 
F12 "RO_8" O R 7200 5075 50 
F13 "LDI" I L 6375 5425 50 
F14 "PDIN_1" I L 6375 4550 50 
F15 "PDIN_2" I L 6375 4625 50 
F16 "PDIN_3" I L 6375 4700 50 
F17 "PDIN_4" I L 6375 4775 50 
F18 "PDIN_5" I L 6375 4850 50 
F19 "PDIN_6" I L 6375 4925 50 
F20 "PDIN_7" I L 6375 5000 50 
F21 "PDIN_8" I L 6375 5075 50 
F22 "SDI" I L 6375 5275 50 
F23 "SEL_A1" O R 7200 5200 50 
F24 "SEL_A2" O R 7200 5275 50 
F25 "SEL_A3" O R 7200 5350 50 
F26 "SEL_A4" O R 7200 5425 50 
F27 "SEL_A5" O R 7200 5500 50 
F28 "SEL_A6" O R 7200 5575 50 
F29 "SEL_A7" O R 7200 5650 50 
F30 "SEL_A8" O R 7200 5725 50 
F31 "SS_IO_2" I L 6375 5550 50 
F32 "SDO_DI" O L 6375 5200 50 
$EndSheet
Text Label 6100 5275 0    50   ~ 0
SDO
Text Label 6250 5425 0    50   ~ 0
LD
Text Label 6100 5350 0    50   ~ 0
SCK
Text Label 6100 5200 0    50   ~ 0
SDI_DI
Text Label 6050 5625 0    50   ~ 0
SS_IO_1
Text Label 6050 5550 0    50   ~ 0
SS_IO_2
Text Label 6225 5725 0    50   ~ 0
RST
Wire Wire Line
	6100 5200 6375 5200
Wire Wire Line
	6100 5275 6375 5275
Wire Wire Line
	6375 5350 6100 5350
Wire Wire Line
	6250 5425 6375 5425
Wire Wire Line
	6050 5550 6375 5550
Wire Wire Line
	6050 5625 6375 5625
Wire Wire Line
	6225 5725 6375 5725
Wire Wire Line
	3900 6275 4150 6275
$Sheet
S 2725 1475 1175 5050
U 6187803D
F0 "Terminales" 50
F1 "Terminales.sch" 50
F2 "AIN_C_1" I L 2725 1725 50 
F3 "AIN_Cret_1" O L 2725 1800 50 
F4 "AIN_V_1" I L 2725 1875 50 
F5 "AIN_C_2" I L 2725 1975 50 
F6 "AIN_Cret_2" O L 2725 2050 50 
F7 "AIN_V_2" I L 2725 2125 50 
F8 "AIN_C_3" I L 2725 2225 50 
F9 "AIN_Cret_3" O L 2725 2300 50 
F10 "AIN_V_3" I L 2725 2375 50 
F11 "AIN_C_4" I L 2725 2475 50 
F12 "AIN_Cret_4" O L 2725 2550 50 
F13 "AIN_V_4" I L 2725 2625 50 
F14 "AIN_C_5" I L 2725 2725 50 
F15 "AIN_Cret_5" O L 2725 2800 50 
F16 "AIN_V_5" I L 2725 2875 50 
F17 "AIN_C_6" I L 2725 2975 50 
F18 "AIN_Cret_6" O L 2725 3050 50 
F19 "AIN_V_6" I L 2725 3125 50 
F20 "AIN_C_7" I L 2725 3225 50 
F21 "AIN_Cret_7" O L 2725 3300 50 
F22 "AIN_V_7" I L 2725 3375 50 
F23 "AIN_C_8" I L 2725 3475 50 
F24 "AIN_Cret_8" O L 2725 3550 50 
F25 "AIN_V_8" I L 2725 3625 50 
F26 "AOUT_V_1" O R 3900 1800 50 
F27 "VIN_AOUT_C_1" I R 3900 1875 50 
F28 "AOUT_C_1" O R 3900 1950 50 
F29 "AOUT_V_2" O R 3900 2200 50 
F30 "VIN_AOUT_C_2" I R 3900 2275 50 
F31 "AOUT_C_2" O R 3900 2350 50 
F32 "AOUT_V_3" O R 3900 2600 50 
F33 "VIN_AOUT_C_3" I R 3900 2675 50 
F34 "AOUT_C_3" O R 3900 2750 50 
F35 "AOUT_V_4" O R 3900 3000 50 
F36 "VIN_AOUT_C_4" I R 3900 3075 50 
F37 "AOUT_C_4" O R 3900 3150 50 
F38 "DIN1" I L 2725 4625 50 
F39 "DIN2" I L 2725 4700 50 
F40 "DIN3" I L 2725 4775 50 
F41 "DIN4" I L 2725 4850 50 
F42 "DIN5" I L 2725 4925 50 
F43 "DIN6" I L 2725 5000 50 
F44 "DIN7" I L 2725 5075 50 
F45 "DIN8" I L 2725 5150 50 
F46 "DO1_C1" B L 2725 5275 50 
F47 "DO2_C1" B L 2725 5350 50 
F48 "DO3_C1" B L 2725 5425 50 
F49 "DO4_C1" B L 2725 5500 50 
F50 "DO5_C1" B L 2725 5575 50 
F51 "DO6_C1" B L 2725 5650 50 
F52 "DO7_C1" B L 2725 5725 50 
F53 "DO8_C1" B L 2725 5800 50 
F54 "DO1_C2" B L 2725 5900 50 
F55 "DO2_C2" B L 2725 5975 50 
F56 "DO3_C2" B L 2725 6050 50 
F57 "DO4_C2" B L 2725 6125 50 
F58 "DO5_C2" B L 2725 6200 50 
F59 "DO6_C2" B L 2725 6275 50 
F60 "DO7_C2" B L 2725 6350 50 
F61 "DO8_C2" B L 2725 6425 50 
F62 "Vin" O R 3900 3575 50 
F63 "A_IN_1" I L 2725 3850 50 
F64 "A_IN_2" I L 2725 3925 50 
F65 "A_IN_3" I L 2725 4000 50 
F66 "A_IN_4" I L 2725 4075 50 
F67 "A_IN_5" I L 2725 4150 50 
F68 "A_IN_6" I L 2725 4225 50 
F69 "A_IN_7" I L 2725 4300 50 
F70 "A_IN_8" I L 2725 4375 50 
F71 "SS_IO_1" O R 3900 5550 50 
F72 "RST" O R 3900 1600 50 
F73 "SDO" O R 3900 6350 50 
F74 "SCK" O R 3900 6425 50 
F75 "LD" O R 3900 5475 50 
F76 "SS_IO_2" O R 3900 5625 50 
F77 "D_COM" I L 2725 4550 50 
F78 "SS_DA_1" O R 3900 5775 50 
F79 "SS_DA_2" O R 3900 5850 50 
F80 "SDI_DI" I R 3900 6275 50 
$EndSheet
Wire Wire Line
	3900 3575 4050 3575
Wire Bus Line
	6075 5950 7575 5950
Wire Bus Line
	2325 3750 2325 4275
Wire Bus Line
	9375 1000 9375 4500
Wire Bus Line
	6725 1175 6725 3400
Wire Bus Line
	4500 1175 4500 3250
Wire Bus Line
	6075 5950 6075 6525
Wire Bus Line
	7575 5300 7575 5950
Wire Bus Line
	2175 1075 2175 3525
Wire Bus Line
	2325 4450 2325 6700
Wire Bus Line
	4525 4475 4525 6700
Wire Bus Line
	7575 1075 7575 5175
$EndSCHEMATC
